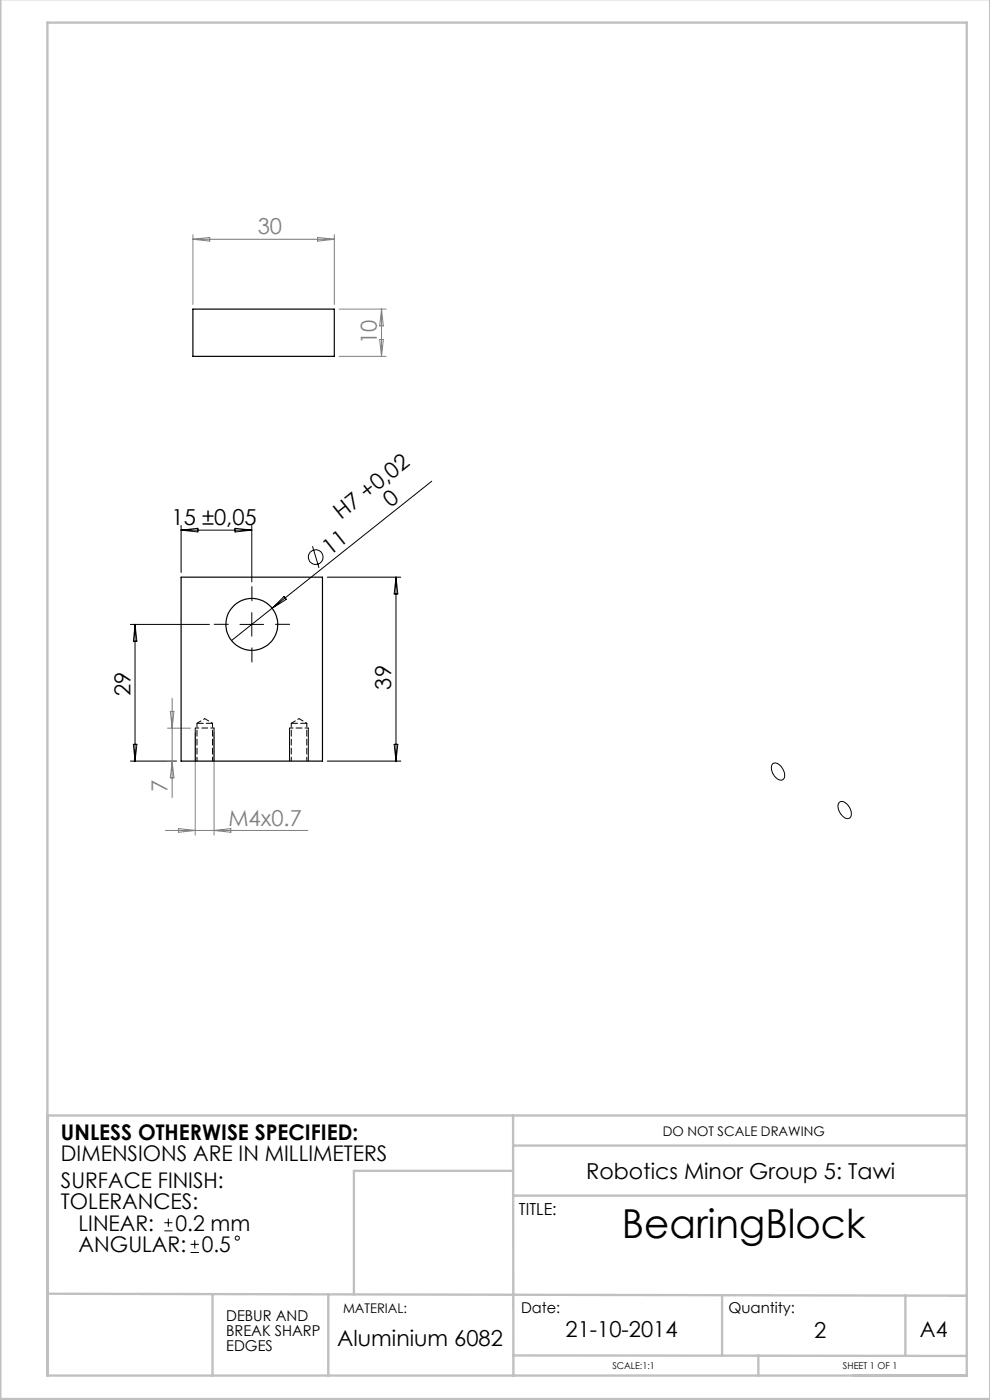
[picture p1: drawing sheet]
<svg xmlns="http://www.w3.org/2000/svg" width="210mm" height="297mm" viewBox="0 0 210 297" stroke-linecap="round" stroke-linejoin="round" font-family="sans-serif">
<g fill="none" stroke="#000" stroke-width=".21">
<path d="M38.4 111.5v10M38.4 112.5h15M38.4 112.5l3.6-.4v.8zM49.8 112.1l3.6 .4-3.6 .4zM53.4 111.5v12M66.3 115.9l1.4 4.6M91.6 102.1l-42.5 33.8M27.7 132.5h16.7M28.6 132.5v29M28.6 132.5l.4 3.5h-.7zM50.9 132.5h5M53.4 130v5"/>
<path d="M57.7 129l2.6-2.5 .4 .6zM69.4 122.4h15.6M84 122.4v39.1M84 122.4l.4 3.6h-.8zM28.3 157.9h.7l-.4 3.6zM41.4 154.5v7M45.4 154.5v7M61.4 154.5v7M65.4 154.5v7M83.6 157.9h.8l-.4 3.6zM27.7 161.5h9.7M69.4 161.5h15.6"/>
<path d="M163.9 162a1.84 1.84 0 0 1 2.3 1.5 1.28 1.28 0 0 1-.5 2 2.57 2.57 0 0 1-1.8-3.5zM178 170.3v-.1a1.53 1.53 0 0 1 2.1 .9 1.76 1.76 0 0 1 0 2.5 2.22 2.22 0 0 1-2.3-1.9v-.9zM34.9 259.4h1.7M35.7 258.5v1.8M34.9 261.1h1.7M40.4 265.7h1.8M40.4 264h1.8M41.3 263.1v1.8"/>
<circle cx="67" cy="118.2" r="1.55"/>
<circle cx="50.3" cy="262.7" r=".44"/>
</g>
<g fill="none" stroke="#c0c0c0" stroke-width=".5">
<path d="M.1 -.1v296.9h209.9v-296.9M10.1 236.6h195M108.8 236.6l.1 55.3M108.8 253.6h96.3M108.8 248.4h-33.7v26.2M108.9 243h96.2M10.1 274.5l195 .4M45.1 274.5v17.3M69.6 274.6v17.2M153.2 274.8v12.8M192.1 274.8v12.7M10.1 291.8h195v-287h-195v287.1"/>
<path d="M108.9 287.5l96.2 .2M160.9 287.5v4.3"/>
</g>
<g fill="none" stroke="#808080" stroke-width=".21">
<path d="M40.9 49.8v14.8M40.9 50.8h30M40.9 50.8l3.6-.4v.7zM67.4 50.4l3.5 .4-3.5 .3zM70.9 49.8v14.8M71.9 75.6h10M71.9 65.6h10M80.5 72h.8l-.4 3.6zM80.9 65.6v10M80.9 65.6l.4 3.5h-.8zM35.5 154.5h4.9M36.1 150.9h.8l-.4 3.6z"/>
<path d="M36.5 148.1v21.1M41.4 155.5v21.7M45.4 155.5v21.7M35.1 176.2h30.2M35.5 161.5h1.9M36.5 161.5l.4 3.5h-.8zM37.9 175.8l3.5 .4-3.5 .4zM45.4 176.2l3.6-.4v.8z"/>
</g>
<path d="M45.4 154.4h-4M65.4 154.4h-4" fill="none" stroke="#000" stroke-width=".21" stroke-dasharray="1.3 .6" stroke-dashoffset=".5"/>
<path d="M48.4 132.4h-3M53.4 127.4v-3M53.4 137.4v3M58.4 132.4h3" fill="none" stroke="#000" stroke-width=".21" stroke-dasharray="15.2 1.3 1.3 1.3"/>
<g fill="none" stroke="#000" stroke-width=".25">
<path d="M40.9 65.6h30v10h-30zM38.4 122.4h30v39.1h-30z"/>
<circle cx="53.4" cy="132.5" r="5.5"/>
</g>
<path d="M45.1 153.4h-3.3M65.1 153.4h-3.3" fill="none" stroke="#000" stroke-width=".21" stroke-dasharray="1.3 .6" stroke-dashoffset="-.1"/>
<path d="M41.8 153.4v8M61.8 153.4v8M45.1 161.4v-8M65.1 161.4v-8" fill="none" stroke="#000" stroke-width=".21" stroke-dasharray="1.3 .6" stroke-dashoffset=".4"/>
<path d="M43.4 152.5l-1.6 .9M45.1 153.4l-1.7-.9M63.4 152.5l-1.6 .9M65.1 153.4l-1.7-.9" fill="none" stroke="#000" stroke-width=".21" stroke-dasharray="1.3 .6" stroke-dashoffset="1"/>
<text font-size="8.5" x="131.9" y="262.6">BearingBlock</text>
<g font-size="4.7" fill="#808080">
<text x="54.7" y="49.7">30</text>
<text x="79.9" y="72.9" transform="rotate(-90 79.9 72.9)">10</text>
<text x="35.5" y="167.9" transform="rotate(-90 35.5 167.9)">7</text>
<text x="48.5" y="175.1">M4x0.7</text>
</g>
<g font-size="4.7">
<text x="82.9" y="107.8" transform="rotate(-38 82.9 107.8)">0</text>
<text x="36.4" y="111.4">15 ±0,05</text>
<text x="72.3" y="110.4" transform="rotate(-38 72.3 110.4)">H7 +0,02</text>
<text x="70.1" y="117.9" transform="rotate(-38 70.1 117.9)">11</text>
<text x="27.7" y="147.7" transform="rotate(-90 27.7 147.7)">29</text>
<text x="83" y="146.3" transform="rotate(-90 83 146.3)">39</text>
<text x="124.3" y="250.1">Robotics Minor Group 5: Tawi</text>
<text x="71.5" y="285.5">Aluminium 6082</text>
<text x="120" y="283.6">21-10-2014</text>
<text x="172.7" y="283.7">2</text>
</g>
<g font-size="4.6">
<text x="12.9" y="241.7">UNLESS OTHERWISE SPECIFIED:</text>
<text x="12.9" y="246.3">DIMENSIONS ARE IN MILLIMETERS</text>
<text x="12.9" y="251.9">SURFACE FINISH:</text>
<text x="12.9" y="256.5">TOLERANCES:</text>
<text x="16.7" y="261.1">LINEAR:</text>
<text x="37.2" y="261.1">0.2 mm</text>
<text x="16.7" y="265.7">ANGULAR:</text>
<text x="42.8" y="265.7">0.5</text>
<text x="195.1" y="283.6">A4</text>
</g>
<text font-size="3.5" x="110.1" y="257.8">TITLE:</text>
<g font-size="3.2">
<text x="48" y="280.2">DEBUR AND</text>
<text x="110.6" y="278.5">Date:</text>
<text x="154.5" y="278.5">Quantity:</text>
<text x="48" y="283.4">BREAK SHARP</text>
<text x="48" y="286.6">EDGES</text>
</g>
<g font-size="2.8">
<text x="140.6" y="240.9">DO NOT SCALE DRAWING</text>
<text x="72.8" y="278.5">MATERIAL:</text>
</g>
<g font-size="2">
<text x="129.9" y="290.5">SCALE:1:1</text>
<text x="178.8" y="290.5">SHEET 1 OF 1</text>
</g>
</svg>
